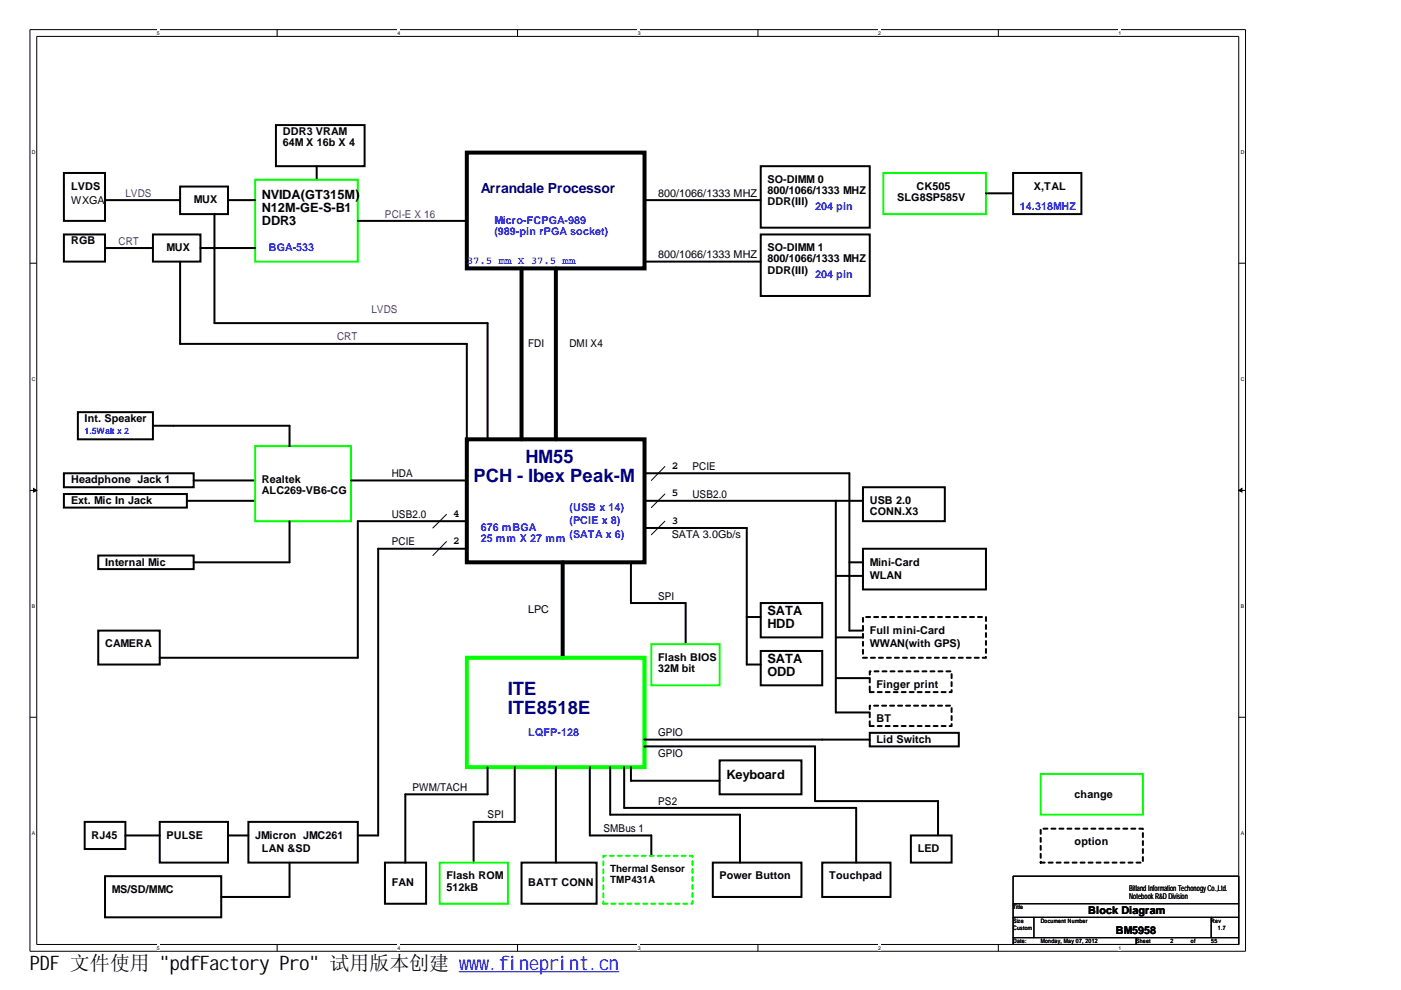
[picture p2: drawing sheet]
<svg xmlns="http://www.w3.org/2000/svg" width="297mm" height="210mm" viewBox="0 0 297 210" stroke-linecap="round" stroke-linejoin="round" font-family="sans-serif">
<path d="M6.3 6.3h257.8v195.4h-257.8zM7.8 7.7h254.8v192.6h-254.8z" fill="none" stroke="#000" stroke-width=".21"/>
<g fill="#fff">
<path d="M33.3 6.3h.5v1.3h-.5z"/>
<path d="M33.3 200.3h.5v1.3h-.5z"/>
</g>
<path d="M58.8 6.3v1.4M58.8 200.3v1.4" fill="none" stroke="#000" stroke-width=".21"/>
<g fill="#fff">
<path d="M84.2 6.3h.6v1.3h-.6z"/>
<path d="M84.2 200.3h.6v1.3h-.6z"/>
</g>
<path d="M109.7 6.3v1.4M109.7 200.3v1.4" fill="none" stroke="#000" stroke-width=".21"/>
<g fill="#fff">
<path d="M135.2 6.3h.5v1.3h-.5z"/>
<path d="M135.2 200.3h.5v1.3h-.5z"/>
</g>
<path d="M160.7 6.3v1.4M160.7 200.3v1.4" fill="none" stroke="#000" stroke-width=".21"/>
<g fill="#fff">
<path d="M186.2 6.3h.5v1.3h-.5z"/>
<path d="M186.2 200.3h.5v1.3h-.5z"/>
</g>
<path d="M211.7 6.3v1.4M211.7 200.3v1.4" fill="none" stroke="#000" stroke-width=".21"/>
<g fill="#fff">
<path d="M237.2 6.3h.5v1.3h-.5z"/>
<path d="M237.2 200.3h.5v1.3h-.5z"/>
<path d="M6.8 31.6h.6v1.3h-.6z"/>
<path d="M263.1 31.6h.6v1.3h-.6z"/>
<path d="M6.8 79.7h.6v1.3h-.6z"/>
<path d="M263.1 79.7h.6v1.3h-.6z"/>
</g>
<path d="M6.3 55.8h1.5M262.6 55.8h1.5" fill="none" stroke="#000" stroke-width=".21"/>
<g fill="#fff">
<path d="M6.8 127.9h.6v1.3h-.6z"/>
<path d="M263.1 127.9h.6v1.3h-.6z"/>
</g>
<path d="M6.3 104h1.5M262.6 104h1.5" fill="none" stroke="#000" stroke-width=".21"/>
<g fill="#000" stroke="#000" stroke-width=".21">
<path d="M7.1 103.6l.7 .4-.7 .3z" fill-rule="evenodd"/>
<path d="M262.6 104l.7-.4v.7z" fill-rule="evenodd"/>
</g>
<g fill="#fff">
<path d="M6.8 176h.7v1.3h-.7z"/>
<path d="M263.1 176h.6v1.3h-.6z"/>
</g>
<g fill="none" stroke="#000" stroke-width=".21">
<path d="M141 98.9l-2.9 3M94.7 109.1l-2.9 2.8M94.7 114.8l-2.9 3M141 110.5l-2.9 2.9M141 104.7l-2.9 2.9M6.3 152.1h1.5M262.6 152.1h1.5M214.8 185.8h47.8v14.5h-47.8zM214.8 191.6h47.8M214.8 194.5h47.8M214.8 198.8h47.8M219.2 194.5v4.3"/>
<path d="M240.9 198.8v1.5M256.8 194.5v4.3"/>
</g>
<g fill="none" stroke="#000" stroke-width=".42">
<path d="M13.5 36.7h8.8v10.1h-8.8zM38.2 39.6h10.1v5.8h-10.1zM58.5 26.5h18.8v8.7h-18.8zM67.1 35.2v2.9M161.3 35.2h23.1v13.1h-23.1zM214.8 36.7h14.5v8.7h-14.5zM13.5 49.7h8.8v5.8h-8.8zM22.3 42.4h15.9M22.3 52.6h10.1M32.4 49.7h10.1v5.8h-10.1zM38.2 55.5v17.4h60.8v20.2M42.5 52.6h11.6"/>
<path d="M45.5 45.4v23.1h57.9v24.6M48.3 42.4h5.8M75.9 46.8h23.1M136.7 55.5h24.6M136.7 42.4h24.6M161.3 49.7h23.1v13.1h-23.1zM209 41h5.8M16.5 87.4h15.9v5.7h-15.9zM32.4 90.3h29v4.3M13.5 100.3h27.6v3h-27.6zM13.5 104.7h26.1v2.9h-26.1zM20.8 117.8h20.3v2.9h-20.3z"/>
<path d="M39.6 106.2h14.5M41.1 101.9h13M61.4 110.5v8.7h-20.3M74.4 101.9h24.6M99 110.5h-23.1v29h-42M99 116.3h-18.8v60.8h-4.3M133.8 119.2v8.7h11.6v8.7M136.7 106.2h46.3M136.7 111.9h21.6v29h3M136.7 100.3h43.4v33.4h2.9M177.2 106.2v44.9h7.2M180.1 119.2h2.9"/>
<path d="M183 103.3h17.3v7.2h-17.3zM183 116.3h26v8.7h-26zM20.8 133.7h13.1v7.2h-13.1zM158.3 130.8h3M161.3 127.9h13v7.2h-13zM161.3 138h13v7.3h-13zM177.2 122.1h5.8M177.2 135.1h5.8M136.7 156.8h47.7M136.7 158.3h36.1v11.6h26.1v7.2M177.2 143.8h7.2M184.4 155.4h18.9v2.9h-18.9z"/>
<path d="M17.9 174.3h8.7v5.7h-8.7zM26.6 177.1h7.3M33.9 174.3h14.4v8.6h-14.4zM48.3 177.1h4.4M52.7 174.3h23.2v8.6h-23.2zM103.4 162.7v5.7h-17.5v14.5M109.1 162.7v11.6h-8.7v8.6M117.9 162.7v20.2M125.1 162.7v14.4h13v4.4M129.4 162.7v10h27.5v10.2M132.3 162.7v8.6h49.2v11.6M133.8 162.7v2.8h18.8"/>
<path d="M152.6 161.2h17.3v7.2h-17.3zM193.1 177.1h8.7v5.8h-8.7zM22.3 185.8h24.6v8.7h-24.6zM61.4 182.9v7.3h-14.5M81.6 182.9h8.7v8.7h-8.7zM110.6 182.9h15.9v8.7h-15.9zM151.1 182.9h18.8v7.3h-18.8zM174.3 182.9h14.5v7.3h-14.5z"/>
</g>
<path d="M99 32.4h37.7v24.5h-37.7zM110.6 56.9v36.2M117.9 56.9v36.2M99 93.1h37.7v26.1h-37.7zM119.3 119.2v20.3" fill="none" stroke="#000" stroke-width=".85"/>
<path d="M99 139.5h37.7v23.2h-37.7z" fill="none" stroke="#0f0" stroke-width=".85"/>
<path d="M54.1 38.1h21.8v17.4h-21.8zM187.3 36.7h21.7v8.7h-21.7zM54.1 94.6h20.3v15.9h-20.3zM138.1 136.6h14.5v8.7h-14.5zM220.6 164.1h21.7v8.6h-21.7zM93.2 182.9h14.5v8.7h-14.5z" fill="none" stroke="#0f0" stroke-width=".42"/>
<path d="M127.9 181.5h18.9v10.1h-18.9z" fill="none" stroke="#0f0" stroke-width=".42" stroke-dasharray=".8 .8"/>
<path d="M183 130.8h26v8.7h-26zM184.4 149.6h17.4v4.3h-17.4zM184.4 142.3h17.4v4.4h-17.4zM220.6 175.7h21.7v7.2h-21.7z" fill="none" stroke="#000" stroke-width=".42" stroke-dasharray=".8 .8"/>
<path d="M97.4 206h33.8" fill="none" stroke="#00f" stroke-width=".21"/>
<text font-size="4.2" x="6.3" y="205.7">PDF 文件使用 &quot;pdfFactory Pro&quot; 试用版本创建 www.fineprint.cn</text>
<g font-size="3.9" fill="#000080">
<text x="111.4" y="98.2">HM55</text>
<text x="100.4" y="102.3">PCH - Ibex Peak-M</text>
<text x="107.7" y="147.4">ITE</text>
<text x="107.7" y="151.5">ITE8518E</text>
</g>
<text font-size="3" fill="#000080" x="101.9" y="40.8">Arrandale Processor</text>
<g font-size="2.7">
<text x="55.5" y="42.1">NVIDA(GT315M)</text>
<text x="55.5" y="44.9">N12M-GE-S-B1</text>
<text x="55.5" y="47.7">DDR3</text>
<text x="162.7" y="130.4">SATA</text>
<text x="162.7" y="133.2">HDD</text>
<text x="162.7" y="140.6">SATA</text>
<text x="162.7" y="143.4">ODD</text>
<text x="154" y="165.2">Keyboard</text>
</g>
<g font-size="2.3">
<text x="59.9" y="28.6">DDR3 VRAM</text>
<text x="59.9" y="31">64M X 16b X 4</text>
<text x="15.1" y="40.2">LVDS</text>
<text x="139.5" y="41.8">800/1066/1333 MHZ</text>
<text x="162.7" y="38.8">SO-DIMM 0</text>
<text x="162.7" y="41.2">800/1066/1333 MHZ</text>
<text x="194.3" y="40.2">CK505</text>
<text x="219.2" y="40.2">X,TAL</text>
<text x="15.1" y="43.2">WXGA</text>
<text x="41.1" y="43.1">MUX</text>
<text x="162.7" y="43.5">DDR(III)</text>
<text x="190.2" y="42.6">SLG8SP585V</text>
<text x="15.1" y="51.8">RGB</text>
<text x="35.3" y="53.3">MUX</text>
<text x="162.7" y="53.3">SO-DIMM 1</text>
<text x="139.5" y="54.8">800/1066/1333 MHZ</text>
<text x="162.7" y="55.6">800/1066/1333 MHZ</text>
<text x="162.7" y="58">DDR(III)</text>
<text x="112" y="73.6">FDI</text>
<text x="120.7" y="73.6">DMI X4</text>
<text x="17.9" y="89.5">Int. Speaker</text>
<text x="83.1" y="101.1">HDA</text>
<text x="142.4" y="99.4">2</text>
<text x="146.8" y="99.7">PCIE</text>
<text x="15.1" y="102.5">Headphone Jack 1</text>
<text x="15.1" y="106.9">Ext. Mic In Jack</text>
<text x="55.5" y="102.5">Realtek</text>
<text x="55.5" y="104.8">ALC269-VB6-CG</text>
<text x="142.4" y="105.3">5</text>
<text x="146.8" y="105.5">USB2.0</text>
<text x="184.4" y="106.9">USB 2.0</text>
<text x="83.1" y="109.8">USB2.0</text>
<text x="96.1" y="109.6">4</text>
<text x="142.4" y="111">3</text>
<text x="184.4" y="109.2">CONN.X3</text>
<text x="22.3" y="119.9">Internal Mic</text>
<text x="83.1" y="115.6">PCIE</text>
<text x="96.1" y="115.3">2</text>
<text x="142.4" y="114.1">SATA 3.0Gb/s</text>
<text x="184.4" y="119.9">Mini-Card</text>
<text x="184.4" y="122.8">WLAN</text>
<text x="112" y="130.1">LPC</text>
<text x="139.5" y="127.2">SPI</text>
<text x="22.3" y="137.3">CAMERA</text>
<text x="184.4" y="134.4">Full mini-Card</text>
<text x="184.4" y="137.3">WWAN(with GPS)</text>
<text x="139.5" y="140.1">Flash BIOS</text>
<text x="139.5" y="142.5">32M bit</text>
<text x="185.8" y="145.9">Finger print</text>
<text x="185.8" y="153.2">BT</text>
<text x="139.5" y="160.5">GPIO</text>
<text x="139.5" y="156.1">GPIO</text>
<text x="185.8" y="157.5">Lid Switch</text>
<text x="87.5" y="167.7">PWM/TACH</text>
<text x="103.4" y="173.5">SPI</text>
<text x="139.5" y="170.6">PS2</text>
<text x="227.8" y="169.1">change</text>
<text x="19.4" y="177.8">RJ45</text>
<text x="35.3" y="177.8">PULSE</text>
<text x="54.1" y="177.8">JMicron JMC261</text>
<text x="127.9" y="176.5">SMBus 1</text>
<text x="227.8" y="179.3">option</text>
<text x="55.5" y="180.7">LAN &amp;SD</text>
<text x="194.6" y="180.7">LED</text>
<text x="23.7" y="189.3">MS/SD/MMC</text>
<text x="83.1" y="187.9">FAN</text>
<text x="94.7" y="186.5">Flash ROM</text>
<text x="94.7" y="188.8">512kB</text>
<text x="112" y="187.9">BATT CONN</text>
<text x="152.6" y="186.5">Power Button</text>
<text x="175.8" y="186.5">Touchpad</text>
<text x="230.7" y="193.7">Block Diagram</text>
<text x="236.6" y="198">BM5958</text>
</g>
<g font-size="2.3" fill="#800080">
<text x="26.6" y="41.8">LVDS</text>
<text x="81.6" y="46.2">PCI-E X 16</text>
<text x="25.1" y="51.9">CRT</text>
<text x="78.7" y="66.4">LVDS</text>
<text x="71.5" y="72.2">CRT</text>
</g>
<g font-size="2.3" fill="#00f">
<text x="104.8" y="47.5">Micro-FCPGA-989</text>
<text x="172.8" y="44.5">204 pin</text>
<text x="216.2" y="44.5">14.318MHZ</text>
<text x="57" y="53.3">BGA-533</text>
<text x="104.8" y="49.9">(989-pin rPGA socket)</text>
<text x="172.8" y="59">204 pin</text>
<text x="101.9" y="112.6">676 mBGA</text>
<text x="120.7" y="108.3">(USB x 14)</text>
<text x="120.7" y="111.2">(PCIE x 8)</text>
<text x="101.9" y="115">25 mm X 27 mm</text>
<text x="120.7" y="114.1">(SATA x 6)</text>
<text x="112" y="156.1">LQFP-128</text>
</g>
<text font-size="2.3" fill="#8000ff" x="99" y="56">37.5 mm X 37.5 mm</text>
<g font-size="2.1">
<text x="129.4" y="184.9">Thermal Sensor</text>
<text x="129.4" y="187.1">TMP431A</text>
</g>
<text font-size="1.9" fill="#00f" x="17.9" y="92">1.5Walt x 2</text>
<g font-size="1.7">
<text x="239.4" y="188.8">Bitland Information TechonogyCo.,Ltd.</text>
<text x="239.4" y="190.5">NotebookR&amp;D Division</text>
</g>
<g font-size="1.3">
<text x="214.8" y="192.8">Title</text>
<text x="214.8" y="195.7">Size</text>
<text x="214.8" y="197.1">Custom</text>
<text x="220.6" y="195.7">Document Number</text>
<text x="256.8" y="195.7">Rev</text>
<text x="258.2" y="197.1">1.7</text>
<text x="214.8" y="200">Date:</text>
<text x="220.6" y="200">Monday, May 07, 2012</text>
<text x="240.9" y="200">Sheet</text>
<text x="248.2" y="200">2</text>
<text x="252.5" y="200">of</text>
<text x="256.8" y="200">55</text>
</g>
<g font-size="1.1">
<text x="33.3" y="7.4">5</text>
<text x="84.2" y="7.4">4</text>
<text x="135.2" y="7.4">3</text>
<text x="186.2" y="7.4">2</text>
<text x="237.2" y="7.4">1</text>
<text x="6.8" y="32.7">D</text>
<text x="263.1" y="32.7">D</text>
<text x="6.8" y="80.8">C</text>
<text x="263.1" y="80.8">C</text>
<text x="6.8" y="129">B</text>
<text x="263.1" y="129">B</text>
<text x="6.8" y="177.1">A</text>
<text x="263.1" y="177.1">A</text>
<text x="33.3" y="201.4">5</text>
<text x="84.2" y="201.4">4</text>
<text x="135.2" y="201.4">3</text>
<text x="186.2" y="201.4">2</text>
<text x="237.2" y="201.4">1</text>
</g>
</svg>
